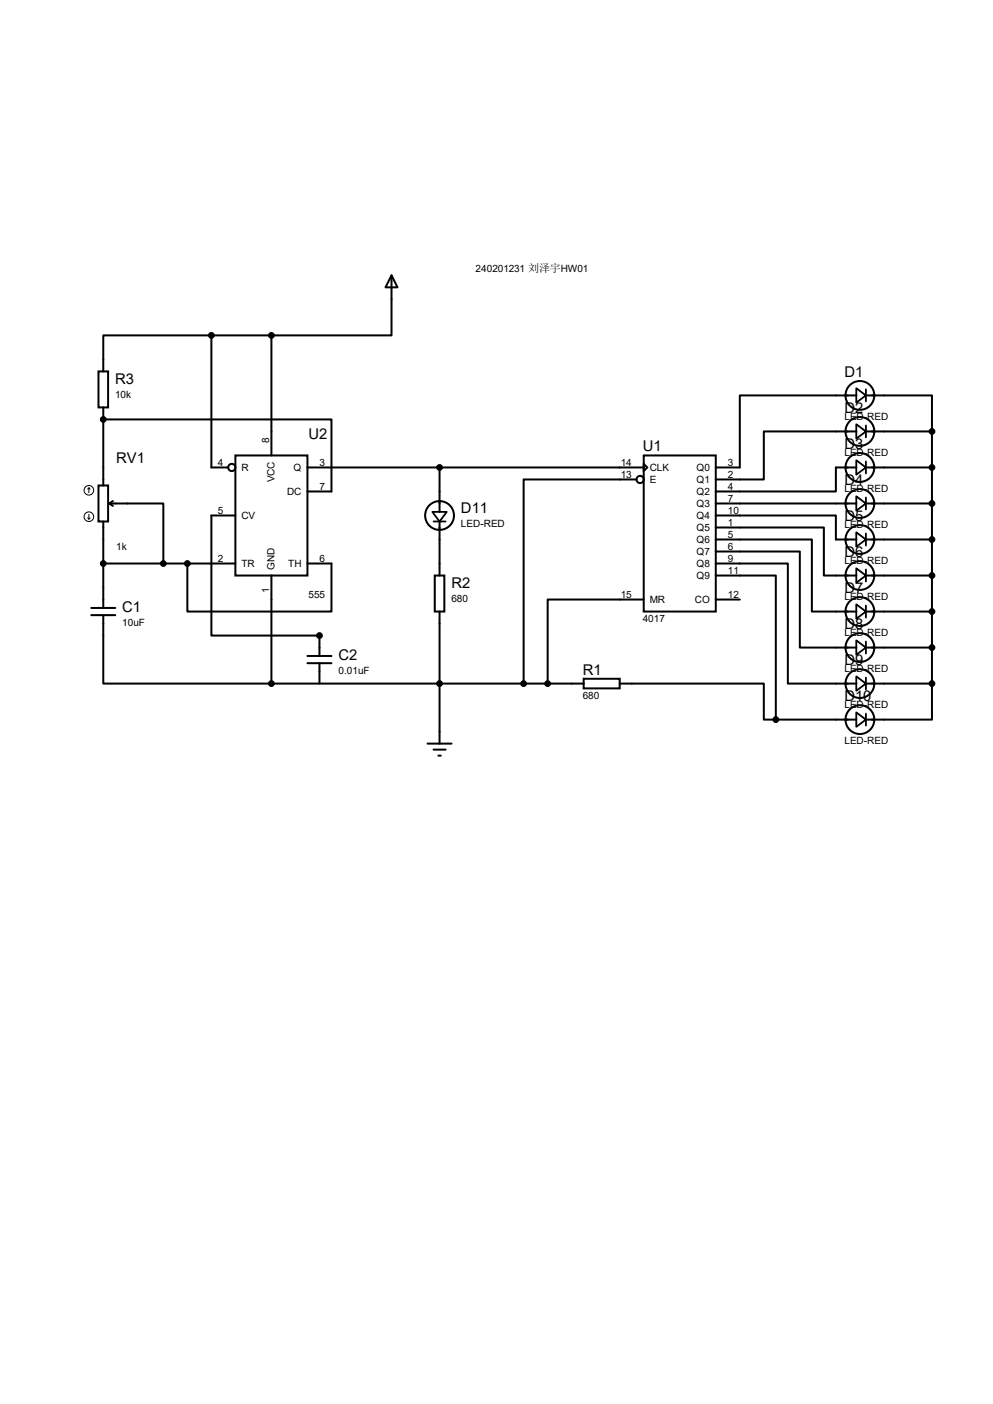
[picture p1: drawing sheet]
<svg xmlns="http://www.w3.org/2000/svg" width="210mm" height="297mm" viewBox="0 0 210 297" stroke-linecap="round" stroke-linejoin="round" font-family="sans-serif">
<g fill="none" stroke="#000" stroke-width=".42">
<path d="M82.8 58.3l1.3 2.5h-2.6zM82.8 58.3v12.7h-25.4M20.8 78.6h2.1v7.6h-2.1zM44.7 71h-22.9v7.6M44.7 71v27.9h3.6M44.7 71h12.7M57.4 71v25.4M21.8 88.7h48.3v15.3h-5.1M21.8 86.2v16.5M49.8 96.4h15.2v25.4h-15.2zM65 98.9h71.1M93 98.9v9.4"/>
<path d="M136.1 96.4h15.3v33h-15.3zM136.1 98.1l.8 .8-.8 .8zM181.1 83.7h-24.6v15.2h-5.1M181.1 91.3h-19.6v10.1h-10.1M181.1 98.9h-4.3v5.1h-25.4M183.1 83.7h14v7.6M183.1 98.9h14M183.1 91.3h14M197.1 91.3v53.3M20.8 102.7h2.1v7.6h-2.1zM21.8 110.3v18.3M21.8 119.2h28"/>
<path d="M23.1 106.5h11.4v12.7M23.1 106.5l.8 .5M23.9 106l-.8 .5M39.6 119.2v10.2h30.5v-10.2h-5.1M49.8 109.1h-5.1v25.4h22.9v4.3M93 110.3v11.5M134.6 101.4h-23.9v43.2M151.4 109.1h25.4v5h4.3M151.4 111.6h22.8v10.2h6.9M151.4 114.1h20.3v15.3h9.4M151.4 116.7h17.8v20.3h11.9M151.4 119.2h15.2v25.4h14.5"/>
<path d="M151.4 106.5h29.7M183.1 106.5h14M183.1 114.1h14M19.3 130.1h5.1M19.3 128.6h5.1M21.8 130.1v14.5h35.6M57.4 121.8v22.8M65 138.8h5.1M91.9 121.8h2.1v7.6h-2.1zM93 129.4v27.9M136.1 126.8h-20.3v17.8M151.4 121.8h12.7v30.4"/>
<path d="M151.4 126.8h5.1M183.1 137h14M183.1 129.4h14M183.1 121.8h14M57.4 144.6h66M65 140.3h5.1M67.6 140.3v4.3M90.4 157.3h5.1M91.7 158.6h2.5M92.7 159.9h.5M123.4 143.6h7.7v2h-7.7zM131.1 144.6h30.4v7.6h2.6"/>
<path d="M164.1 152.2h17M183.1 144.6h14M197.1 144.6v7.6h-14"/>
<circle cx="49" cy="98.9" r=".76"/>
<circle cx="181.9" cy="98.9" r="3"/>
<circle cx="181.9" cy="83.7" r="3"/>
<circle cx="181.9" cy="91.3" r="3"/>
<circle cx="93" cy="109.1" r="3"/>
<circle cx="135.4" cy="101.4" r=".76"/>
<circle cx="181.9" cy="106.5" r="3"/>
<circle cx="181.9" cy="114.1" r="3"/>
<circle cx="181.9" cy="129.4" r="3"/>
<circle cx="181.9" cy="121.8" r="3"/>
<circle cx="181.9" cy="137" r="3"/>
<circle cx="181.9" cy="144.6" r="3"/>
<circle cx="181.9" cy="152.2" r="3"/>
</g>
<g fill="#000">
<circle cx="21.8" cy="88.7" r=".21"/>
<circle cx="67.6" cy="134.5" r=".21"/>
</g>
<g fill="none" stroke="#000" stroke-width=".38">
<path d="M181.1 82.1l2 1.6-2 1.5zM181.1 89.7l2 1.6-2 1.5zM181.1 97.4l2 1.5-2 1.5zM183.1 82.4v2.5M183.1 90v2.5M183.1 97.6v2.6M91.4 108.3h3.1l-1.5 2zM91.7 110.3h2.5M181.1 105l2 1.5-2 1.5zM181.1 112.6l2 1.5-2 1.6zM183.1 105.2v2.6M183.1 112.9v2.5"/>
<path d="M181.1 120.2l2 1.6-2 1.5zM181.1 127.8l2 1.6-2 1.5zM181.1 135.5l2 1.5-2 1.5zM183.1 120.5v2.5M183.1 128.1v2.5M183.1 135.7v2.6M181.1 143.1l2 1.5-2 1.5zM181.1 150.7l2 1.5-2 1.6zM183.1 143.3v2.6M183.1 151v2.5"/>
</g>
<g fill="#000" stroke="#000" stroke-width=".42">
<circle cx="44.7" cy="71" r=".51"/>
<circle cx="57.4" cy="71" r=".51"/>
<circle cx="21.8" cy="88.7" r=".51"/>
<circle cx="93" cy="98.9" r=".51"/>
<circle cx="197.1" cy="91.3" r=".51"/>
<circle cx="197.1" cy="98.9" r=".51"/>
<circle cx="21.8" cy="119.2" r=".51"/>
<circle cx="34.5" cy="119.2" r=".51"/>
<circle cx="39.6" cy="119.2" r=".51"/>
<circle cx="197.1" cy="106.5" r=".51"/>
<circle cx="197.1" cy="114.1" r=".51"/>
<circle cx="67.6" cy="134.5" r=".51"/>
<circle cx="197.1" cy="137" r=".51"/>
<circle cx="197.1" cy="121.8" r=".51"/>
<circle cx="197.1" cy="129.4" r=".51"/>
<circle cx="57.4" cy="144.6" r=".51"/>
<circle cx="93" cy="144.6" r=".51"/>
<circle cx="110.7" cy="144.6" r=".51"/>
<circle cx="115.8" cy="144.6" r=".51"/>
<circle cx="164.1" cy="152.2" r=".51"/>
<circle cx="197.1" cy="144.6" r=".51"/>
</g>
<g fill="none" stroke="#000" stroke-width=".21">
<path d="M18.5 109.6l.3 .2M18.8 103.2l-.3 .3M18.8 103.2l.2 .3M18.8 103.2v1M18.8 108.8v1M19 109.6l-.2 .2"/>
<circle cx="18.8" cy="103.7" r="1.02"/>
<circle cx="18.8" cy="109.3" r="1.02"/>
</g>
<g font-size="3.1">
<text x="24.3" y="81.2">R3</text>
<text x="178.6" y="79.7">D1</text>
<text x="178.6" y="87.3">D2</text>
<text x="65.2" y="92.9">U2</text>
<text x="135.9" y="95.5">U1</text>
<text x="178.6" y="95">D3</text>
<text x="24.6" y="98">RV1</text>
<text x="178.6" y="102.6">D4</text>
<text x="97.5" y="108.6">D11</text>
<text x="178.6" y="110.2">D5</text>
<text x="178.6" y="117.8">D6</text>
<text x="95.5" y="124.4">R2</text>
<text x="178.6" y="125.4">D7</text>
<text x="25.9" y="129.5">C1</text>
<text x="178.6" y="133.1">D8</text>
<text x="71.6" y="139.6">C2</text>
<text x="123.2" y="142.7">R1</text>
<text x="178.6" y="140.7">D9</text>
<text x="178.6" y="148.3">D10</text>
</g>
<g font-size="2.1">
<text x="100.6" y="57.6">240201231 刘泽宇HW01</text>
<text x="24.3" y="84.1">10k</text>
<text x="178.6" y="88.9">LED-RED</text>
<text x="56.9" y="93.8" transform="rotate(-90 56.9 93.8)">8</text>
<text x="46.1" y="98.5">4</text>
<text x="51.1" y="99.7">R</text>
<text x="62.1" y="99.7">Q</text>
<text x="67.6" y="98.5">3</text>
<text x="131.3" y="98.5">14</text>
<text x="131.3" y="101">13</text>
<text x="137.4" y="99.7">CLK</text>
<text x="147.3" y="99.7">Q0</text>
<text x="153.9" y="98.5">3</text>
<text x="153.9" y="101">2</text>
<text x="178.6" y="96.5">LED-RED</text>
<text x="58.1" y="102.1" transform="rotate(-90 58.1 102.1)">VCC</text>
<text x="60.7" y="104.7">DC</text>
<text x="67.6" y="103.6">7</text>
<text x="137.4" y="102.2">E</text>
<text x="147.3" y="102.2">Q1</text>
<text x="147.3" y="104.7">Q2</text>
<text x="147.3" y="107.3">Q3</text>
<text x="153.9" y="103.6">4</text>
<text x="153.9" y="106.1">7</text>
<text x="178.6" y="104.1">LED-RED</text>
<text x="46.1" y="108.7">5</text>
<text x="51.1" y="109.8">CV</text>
<text x="97.5" y="111.5">LED-RED</text>
<text x="147.3" y="109.8">Q4</text>
<text x="147.3" y="112.4">Q5</text>
<text x="153.9" y="108.7">10</text>
<text x="153.9" y="111.2">1</text>
<text x="153.9" y="113.7">5</text>
<text x="178.6" y="111.7">LED-RED</text>
<text x="24.6" y="116.3">1k</text>
<text x="46.1" y="118.8">2</text>
<text x="51.1" y="120">TR</text>
<text x="61" y="120">TH</text>
<text x="67.6" y="118.8">6</text>
<text x="147.3" y="114.9">Q6</text>
<text x="147.3" y="117.4">Q7</text>
<text x="147.3" y="120">Q8</text>
<text x="153.9" y="116.3">6</text>
<text x="153.9" y="118.8">9</text>
<text x="178.6" y="119.3">LED-RED</text>
<text x="56.9" y="125.5" transform="rotate(-90 56.9 125.5)">1</text>
<text x="58.1" y="120.5" transform="rotate(-90 58.1 120.5)">GND</text>
<text x="147.3" y="122.5">Q9</text>
<text x="153.9" y="121.4">11</text>
<text x="65.2" y="126.4">555</text>
<text x="95.5" y="127.3">680</text>
<text x="131.3" y="126.4">15</text>
<text x="135.9" y="131.5">4017</text>
<text x="137.4" y="127.6">MR</text>
<text x="147" y="127.6">CO</text>
<text x="153.9" y="126.4">12</text>
<text x="178.6" y="127">LED-RED</text>
<text x="25.9" y="132.4">10uF</text>
<text x="178.6" y="134.6">LED-RED</text>
<text x="71.6" y="142.5">0.01uF</text>
<text x="178.6" y="142.2">LED-RED</text>
<text x="123.2" y="147.8">680</text>
<text x="178.6" y="149.8">LED-RED</text>
<text x="178.6" y="157.4">LED-RED</text>
</g>
</svg>
